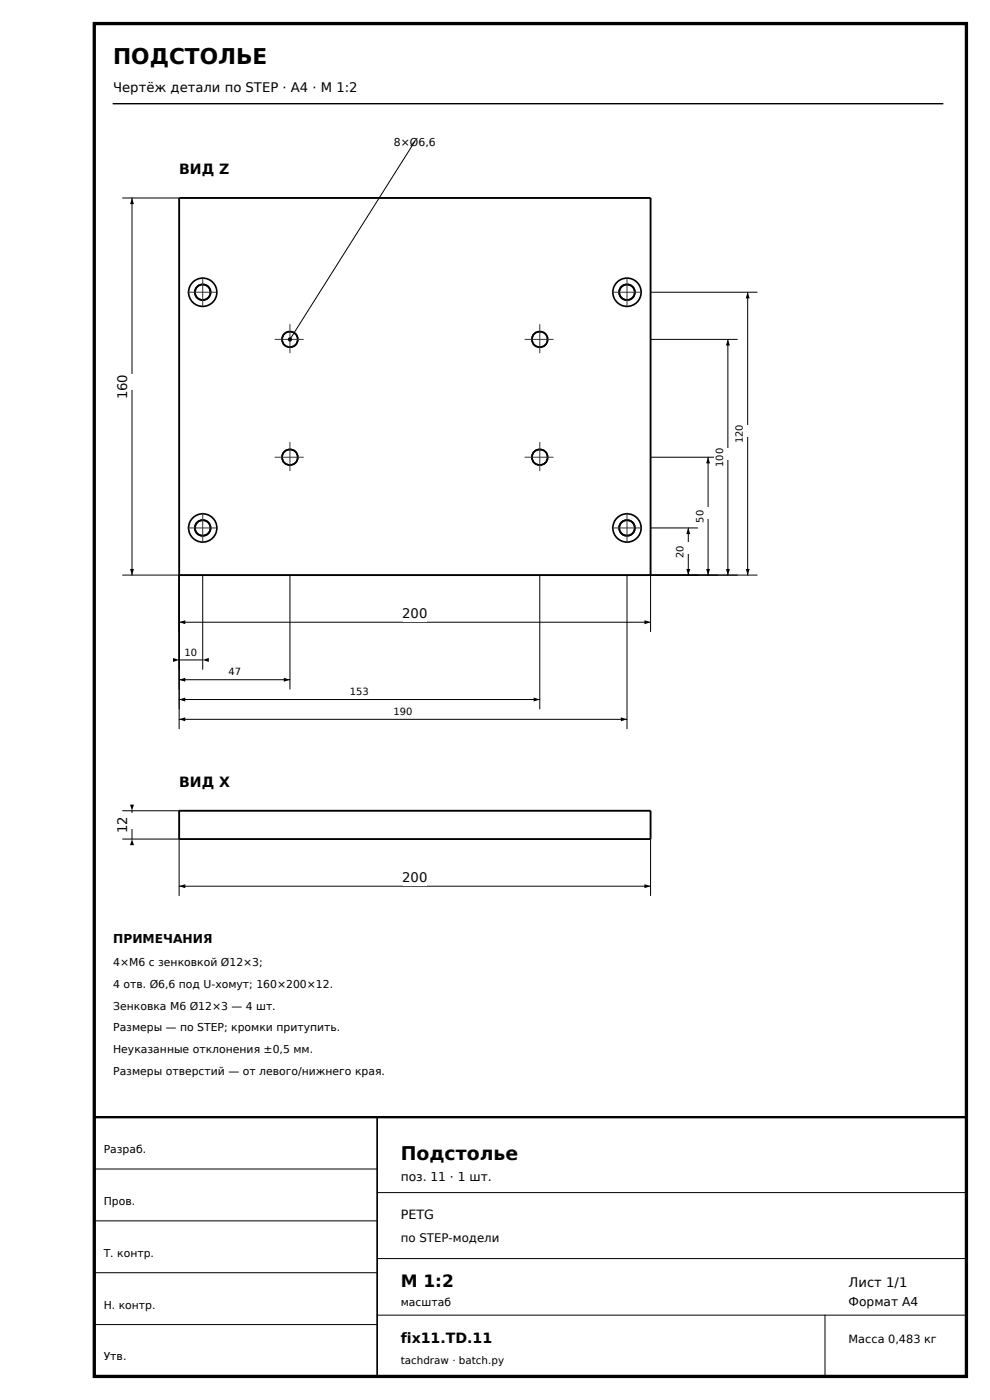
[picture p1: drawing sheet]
<svg xmlns="http://www.w3.org/2000/svg" width="210mm" height="297mm" viewBox="0 0 210 297" stroke-linecap="round" stroke-linejoin="round" font-family="sans-serif">
<path d="M20 5h185v287h-185z" fill="none" stroke="#000" stroke-width=".7" stroke-linecap="butt"/>
<path d="M24 22h176" fill="none" stroke="#000" stroke-width=".3"/>
<path d="M20 237h185v55h-185z" fill="none" stroke="#000" stroke-width=".5"/>
<g fill="none" stroke="#000" stroke-width=".35">
<path d="M80 237v55"/>
<circle cx="43" cy="62" r="3"/>
<circle cx="61.5" cy="72" r="1.66"/>
<circle cx="114.5" cy="72" r="1.66"/>
<circle cx="133" cy="62" r="3"/>
<circle cx="61.5" cy="97" r="1.66"/>
<circle cx="114.5" cy="97" r="1.66"/>
<circle cx="43" cy="112" r="3"/>
<circle cx="133" cy="112" r="3"/>
</g>
<path d="M38 122v12M38 132h100M138 122v12M20 248h60M20 259h60M80 253h125M20 270h60M80 267h125M80 279h125M175 279v13M20 281h60" fill="none" stroke="#000" stroke-width=".21"/>
<g fill="none" stroke="#000" stroke-width=".4">
<path d="M38 42h100v80h-100zM38 172h100v6h-100z"/>
<circle cx="43" cy="62" r="1.65"/>
<circle cx="133" cy="62" r="1.65"/>
<circle cx="43" cy="112" r="1.65"/>
<circle cx="133" cy="112" r="1.65"/>
</g>
<path d="M38 132l1.3-.4v.8zM136.7 131.6l1.3 .4-1.3 .4z" fill="#000"/>
<path d="M85.5 128.5h5v3.4h-5z" fill="#fff"/>
<path d="M26 42h12M28 42v80M26 122h12" fill="none" stroke="#000" stroke-width=".21"/>
<path d="M28 42l.4 1.3h-.8zM27.6 120.7h.8l-.4 1.3z" fill="#000"/>
<path d="M24.5 79.4h5v3.4h-5z" fill="#fff"/>
<path d="M38 178v12M138 178v12M38 188h100" fill="none" stroke="#000" stroke-width=".21"/>
<path d="M38 188l1.3-.4v.8zM136.7 187.6l1.3 .4-1.3 .4z" fill="#000"/>
<path d="M85.5 184.5h5v3.4h-5z" fill="#fff"/>
<path d="M26 172h12M26 178h12M28 172v6" fill="none" stroke="#000" stroke-width=".21"/>
<path d="M27.6 170.7h.8l-.4 1.3zM28 178l.4 1.3h-.8z" fill="#000"/>
<path d="M25.3 172.4h3.4v3.4h-3.4z" fill="#fff"/>
<g fill="none" stroke="#000" stroke-width=".35">
<circle cx="43" cy="62" r="1.66"/>
<circle cx="61.5" cy="72" r="1.66"/>
<circle cx="114.5" cy="72" r="1.66"/>
<circle cx="133" cy="62" r="1.66"/>
<circle cx="61.5" cy="97" r="1.66"/>
<circle cx="114.5" cy="97" r="1.66"/>
<circle cx="43" cy="112" r="1.66"/>
<circle cx="133" cy="112" r="1.66"/>
</g>
<g fill="none" stroke="#333" stroke-width=".21" stroke-dasharray="6 1.4 1.2 1.4">
<path d="M43 58.9v6.2M133 58.9v6.2M39.9 62h6.3M58.4 72h6.3M61.5 68.8v6.3M111.3 72h6.3M114.5 68.8v6.3M129.8 62h6.4M58.4 97h6.3M61.5 93.8v6.4M111.3 97h6.3M114.5 93.8v6.4"/>
<path d="M39.9 112h6.3M43 108.8v6.4M129.8 112h6.4M133 108.8v6.4"/>
</g>
<path d="M38 122v20M43 122v20M38 140h5" fill="none" stroke="#000" stroke-width=".21"/>
<path d="M36.7 139.6l1.3 .4-1.3 .4zM43 140l1.3-.4v.8z" fill="#000"/>
<path d="M39.2 137.2h2.6v2.5h-2.6z" fill="#fff"/>
<path d="M38 122v24.2M61.5 122v24.2M38 144.2h23.5" fill="none" stroke="#000" stroke-width=".21"/>
<path d="M38 144.2l1.3-.4v.8zM60.2 143.8l1.3 .4-1.3 .4z" fill="#000"/>
<path d="M48.5 141.4h2.5v2.5h-2.5z" fill="#fff"/>
<path d="M38 122v28.4M114.5 122v28.4M38 148.4h76.5" fill="none" stroke="#000" stroke-width=".21"/>
<path d="M38 148.4l1.3-.4v.8zM113.2 148l1.3 .4-1.3 .4z" fill="#000"/>
<path d="M74.4 145.6h3.7v2.5h-3.7z" fill="#fff"/>
<path d="M38 122v32.6M133 122v32.6M38 152.6h95" fill="none" stroke="#000" stroke-width=".21"/>
<path d="M38 152.6l1.3-.4v.8zM131.7 152.2l1.3 .4-1.3 .4z" fill="#000"/>
<path d="M83.6 149.8h3.8v2.5h-3.8z" fill="#fff"/>
<path d="M138 112h10M146 112v10M138 122h10" fill="none" stroke="#000" stroke-width=".21"/>
<path d="M146 112l.4 1.3h-.8zM145.6 120.7h.8l-.4 1.3z" fill="#000"/>
<path d="M143.7 115.1h2.6v2.5h-2.6z" fill="#fff"/>
<path d="M138 97h14.2M150.2 97v25M138 122h14.2" fill="none" stroke="#000" stroke-width=".21"/>
<path d="M150.2 97l.4 1.3h-.8zM149.8 120.7h.8l-.4 1.3z" fill="#000"/>
<path d="M147.9 107.6h2.6v2.5h-2.6z" fill="#fff"/>
<path d="M138 72h18.4M154.4 72v50M138 122h18.4" fill="none" stroke="#000" stroke-width=".21"/>
<path d="M154.4 72l.4 1.3h-.8zM154 120.7h.8l-.4 1.3z" fill="#000"/>
<path d="M151.5 95.1h3.8v2.5h-3.8z" fill="#fff"/>
<path d="M138 62h22.6M158.6 62v60M138 122h22.6" fill="none" stroke="#000" stroke-width=".21"/>
<path d="M158.6 62l.4 1.3h-.8zM158.2 120.7h.8l-.4 1.3z" fill="#000"/>
<path d="M155.7 90.1h3.8v2.5h-3.8z" fill="#fff"/>
<path d="M88 30l-26.5 42z" fill="#000" stroke="#000" stroke-width=".21"/>
<circle cx="61.5" cy="72" r=".45" fill="#000"/>
<text font-size="4.6" x="24" y="13.5">ПОДСТОЛЬЕ</text>
<text font-size="4" x="85" y="246">Подстолье</text>
<text font-size="3.6" x="85" y="273">М 1:2</text>
<g font-size="3">
<text x="38" y="37">ВИД Z</text>
<text x="38" y="167">ВИД X</text>
<text x="85" y="285">fix11.TD.11</text>
</g>
<g font-size="2.8">
<text x="24" y="19.5">Чертёж детали по STEP · A4 · М 1:2</text>
<text x="27" y="84.7" transform="rotate(-90 27 84.7)">160</text>
<text x="85.3" y="131.1">200</text>
<text x="27" y="176.8" transform="rotate(-90 27 176.8)">12</text>
<text x="85.3" y="187.1">200</text>
<text x="180" y="273">Лист 1/1</text>
</g>
<text font-size="2.7" x="85" y="258.5">PETG</text>
<g font-size="2.6">
<text x="24" y="200">ПРИМЕЧАНИЯ</text>
<text x="85" y="250.6">поз. 11 · 1 шт.</text>
<text x="180" y="277">Формат A4</text>
</g>
<text font-size="2.5" x="85" y="263.5">по STEP-модели</text>
<text font-size="2.4" x="180" y="285">Масса 0,483 кг</text>
<g font-size="2.3">
<text x="83.6" y="30.9">8×Ø6,6</text>
<text x="24" y="205">4×M6 с зенковкой Ø12×3;</text>
<text x="24" y="209.6">4 отв. Ø6,6 под U-хомут; 160×200×12.</text>
<text x="24" y="214.2">Зенковка M6 Ø12×3 — 4 шт.</text>
<text x="24" y="218.8">Размеры — по STEP; кромки притупить.</text>
<text x="24" y="223.4">Неуказанные отклонения ±0,5 мм.</text>
<text x="24" y="228">Размеры отверстий — от левого/нижнего края.</text>
<text x="22" y="244.6">Разраб.</text>
<text x="22" y="255.6">Пров.</text>
<text x="22" y="266.6">Т. контр.</text>
<text x="22" y="277.6">Н. контр.</text>
<text x="85" y="277">масштаб</text>
<text x="22" y="288.6">Утв.</text>
</g>
<text font-size="2.2" x="85" y="289.3">tachdraw · batch.py</text>
<g font-size="2.1">
<text x="157.6" y="94" transform="rotate(-90 157.6 94)">120</text>
<text x="153.4" y="99" transform="rotate(-90 153.4 99)">100</text>
<text x="149.2" y="110.8" transform="rotate(-90 149.2 110.8)">50</text>
<text x="145" y="118.3" transform="rotate(-90 145 118.3)">20</text>
<text x="39.1" y="139.1">10</text>
<text x="48.5" y="143.3">47</text>
<text x="74.2" y="147.5">153</text>
<text x="83.5" y="151.7">190</text>
</g>
</svg>
